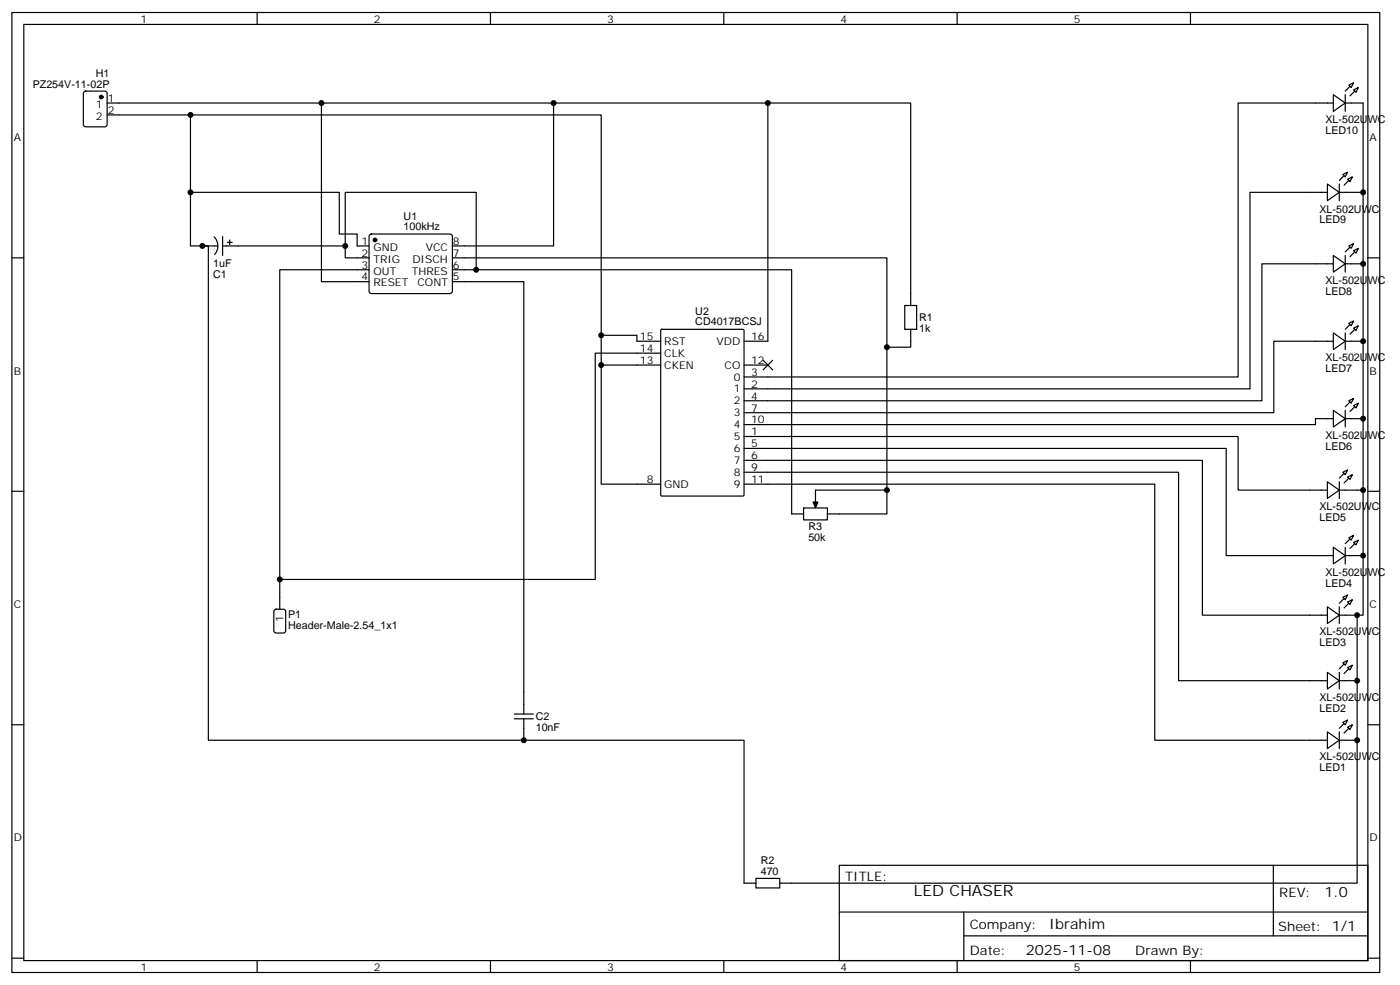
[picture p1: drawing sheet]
<svg xmlns="http://www.w3.org/2000/svg" width="415mm" height="292mm" viewBox="0 0 415 292" stroke-linecap="round" stroke-linejoin="round" font-family="sans-serif">
<g fill="none" stroke="#000" stroke-width=".35">
<path d="M3.5 3.7h405.4v284.3h-405.4zM7.1 7.2h398.2v277.3h-398.2zM76.2 3.7v3.5M145.3 3.7v3.5M214.5 3.7v3.5M283.6 3.7v3.5M352.8 3.7v3.5M24.9 27.2l.5-.2h5.6l.7 .4v9.5l-.4 .6-5.9 .1-.7-.5v-9.4zM31.7 30.5h195.8v70.6h-7M31.7 34h146.5v109.4h17.6M56.4 34v38.8h5.3v146.5h158.8v42.3h3.5M95.2 30.5v52.9h14.2"/>
<path d="M164 30.5v42.3h-29.9M227.5 30.5h42.4v60M395.1 28l3.5 2.5-3.5 2.5zM395.1 30.5h-28.2v81.2h-146.4M398.6 30.5h5.3v26.5M398.6 28v5M399.7 25.2l1.4-.7-.7 1.4zM401.1 26.6l1.4-.7-.7 1.4zM56.4 57h44.1v12.3h5.3v3.5h3.6M393.3 54.5l3.6 2.5-3.6 2.4zM393.3 57h-22.9v58.2h-149.9M396.9 57h7v88.2"/>
<path d="M396.9 54.5v4.9M397.9 51.7l1.4-.7-.7 1.4zM399.3 53.1l1.5-.7-.8 1.4zM3.5 76.4h3.6M60 72.8h4.6M63.4 70.1a3.8 3.8 0 0 1 .2 5.3M66 72.8h36.3v3.6h7.1M66 70v5.7M67.4 71.8h1.4M68.1 71.1v1.4M102.3 72.8v-15.8h38.8v22.9h-7M109.4 79.9h-26.5v100.5"/>
<path d="M109.6 69.5l.5-.2h23.2l.5 .2 .3 .5-.1 16.5-.7 .5-23.5-.1-.4-.6v-16.3zM134.1 76.4h128.7v26.4h7.1v-5.3M141.1 79.9h93.5v72.3h3.5M395.1 75.7l3.5 2.4-3.5 2.5zM395.1 78.1h-21.2v40.6h-153.4M398.6 75.7v4.9M398.6 78.1h5.3M399.7 72.8l1.4-.7-.7 1.5zM401.1 74.3l1.4-.7-.7 1.4zM405.3 76.4h3.6M134.1 83.4h21.1v128.1M178.2 99.3h10.5v1.8h7.1"/>
<path d="M195.8 97.7l.3-.2h24l.3 .2 .1 48.9-.2 .3h-24.2l-.3-.2zM268.1 90.5h3.5v7h-3.5zM395.1 98.6l3.5 2.5-3.5 2.4zM398.6 98.6v4.9M399.7 95.8l1.4-.7-.7 1.4zM401.1 97.2l1.4-.7-.7 1.4zM178.2 108.1h17.6M195.8 104.6h-19.4v67h-93.5M220.5 108.1h7M226.1 106.7l2.9 2.8M229 106.7l-2.9 2.8M262.8 102.8v49.4h-17.6"/>
<path d="M395.1 101.1h-17.6v21.1h-157M398.6 101.1h5.3M399.7 118.7l1.4-.7-.7 1.4zM220.5 129.3h146.4v15.9h26.4M220.5 132.8h142.9v31.8h31.7M220.5 136.3h135.8v45.9h37M220.5 139.9h128.7v61.7h44.1M395.1 121.5l3.5 2.5-3.5 2.5zM395.1 124h-5.3v1.8h-169.3M397.9 139.9l1.4-.7-.7 1.4zM398.6 121.5v5M398.6 124h5.3"/>
<path d="M401.1 120.1l1.4-.7-.7 1.4zM3.5 145.5h3.6M220.5 143.4h121.7v75.9h51.1M238.1 150.5h7.1v3.5h-7.1zM262.8 145.2h-21.1v3.5M393.3 142.7l3.6 2.5-3.6 2.4zM396.9 145.2h7v37h-1.7v19.4M396.9 142.7v4.9M399.3 141.3l1.5-.7-.8 1.4zM399.7 159.3l1.4-.7-.7 1.4zM405.3 145.5h3.6M393.3 179.7l3.6 2.5-3.6 2.5z"/>
<path d="M395.1 162.1l3.5 2.5-3.5 2.4zM396.9 179.7v5M397.9 176.9l1.4-.7-.7 1.4zM398.6 164.6h5.3M398.6 162.1v4.9M399.3 178.3l1.5-.7-.8 1.4zM401.1 160.7l1.4-.7-.7 1.4zM81.4 180.7l.4-.3h2.2l.6 .5 .1 5.9-.5 .6-2.4 .1-.6-.5-.1-5.8zM393.3 199.1l3.6 2.5-3.6 2.5zM396.9 199.1v5M396.9 182.2h5.3M397.9 196.3l1.4-.7-.7 1.4z"/>
<path d="M399.3 197.7l1.5-.7-.8 1.4zM3.5 214.7h3.6M152.4 212.9h5.6M152.4 211.5h5.6M155.2 212.9v6.4M393.3 216.8l3.6 2.5-3.6 2.4zM396.9 219.3h5.3M396.9 216.8v4.9M396.9 201.6h5.3M397.9 214l1.4-.7-.7 1.4zM399.3 215.4l1.5-.7-.8 1.4zM402.2 201.6v60h-171.1"/>
<path d="M405.3 214.7h3.6M248.7 256.3h156.6v28.2h-156.6zM377.3 256.3v20.9M224 260.2h7.1v2.8h-7.1zM248.7 270.1h156.5M285.6 277.2h119.6M285.6 270.1v14.2M3.5 283.8h3.6M76.2 284.5v3.5M145.3 284.5v3.5M214.5 284.5v3.5M283.6 284.5v3.5"/>
<path d="M352.8 284.5v3.5M405.3 283.8h3.6"/>
</g>
<g fill="#000" stroke="#000" stroke-width=".35">
<path d="M398.6 27l1.4-1.4zM400 28.4l1.5-1.4zM396.9 53.4l1.4-1.4zM398.3 54.9l1.4-1.5zM398.6 74.6l1.4-1.4zM400 76l1.5-1.4zM398.6 97.5l1.4-1.4zM400 99l1.5-1.5zM398.6 120.5l1.4-1.4zM400 121.9l1.5-1.4zM240.9 148.7h1.5l-.7 1.8zM396.9 141.6l1.4-1.4z"/>
<path d="M398.3 143.1l1.4-1.5zM396.9 178.7l1.4-1.4zM398.6 161l1.4-1.4zM400 162.5l1.5-1.5zM396.9 198.1l1.4-1.4zM398.3 199.5l1.4-1.4zM398.3 180.1l1.4-1.4zM396.9 215.7l1.4-1.4zM398.3 217.1l1.4-1.4z"/>
<circle cx="30" cy="28.8" r=".53"/>
<circle cx="111.1" cy="71.1" r=".53"/>
</g>
<g fill="#000">
<circle cx="56.4" cy="34" r=".88"/>
<circle cx="95.3" cy="30.5" r=".88"/>
<circle cx="164" cy="30.5" r=".88"/>
<circle cx="227.5" cy="30.5" r=".88"/>
<circle cx="56.4" cy="57" r=".88"/>
<circle cx="403.9" cy="57" r=".88"/>
<circle cx="60" cy="72.8" r=".88"/>
<circle cx="102.3" cy="72.8" r=".88"/>
<circle cx="141.1" cy="79.9" r=".88"/>
<circle cx="403.9" cy="78.1" r=".88"/>
<circle cx="178.2" cy="99.3" r=".88"/>
<circle cx="178.2" cy="108.1" r=".88"/>
<circle cx="262.8" cy="102.8" r=".88"/>
<circle cx="403.9" cy="101.1" r=".88"/>
<circle cx="403.9" cy="124" r=".88"/>
<circle cx="262.8" cy="145.2" r=".88"/>
<circle cx="403.9" cy="145.2" r=".88"/>
<circle cx="82.9" cy="171.6" r=".88"/>
<circle cx="403.9" cy="164.6" r=".88"/>
<circle cx="402.2" cy="182.2" r=".88"/>
<circle cx="155.2" cy="219.3" r=".88"/>
<circle cx="402.2" cy="219.3" r=".88"/>
<circle cx="402.2" cy="201.6" r=".88"/>
</g>
<text font-size="4.6" x="270.8" y="265.3">LED CHASER</text>
<g font-size="4.2">
<text x="392.5" y="265.6">1.0</text>
<text x="310.9" y="275.1">Ibrahim</text>
<text x="304" y="282.9">2025-11-08</text>
</g>
<g font-size="3.9">
<text x="250.5" y="260.9">TITLE:</text>
<text x="379.1" y="265.6">REV:</text>
<text x="287.4" y="275.1">Company:</text>
<text x="378.7" y="275.7">Sheet: 1/1</text>
<text x="287.4" y="282.8">Date:</text>
<text x="336.4" y="282.8">Drawn By:</text>
</g>
<g font-size="3.2">
<text x="41.6" y="6.7">1</text>
<text x="110.8" y="6.7">2</text>
<text x="179.9" y="6.7">3</text>
<text x="249.1" y="6.7">4</text>
<text x="318.2" y="6.7">5</text>
<text x="28.4" y="22.8">H1</text>
<text x="9.7" y="25.9">PZ254V-11-02P</text>
<text x="28.4" y="31.9">1</text>
<text x="28.4" y="35.5">2</text>
<text x="31.9" y="30.2">1</text>
<text x="31.9" y="33.7">2</text>
<text x="4.1" y="41.8">A</text>
<text x="392.8" y="36.5">XL-502UWC</text>
<text x="392.8" y="39.7">LED10</text>
<text x="405.9" y="41.8">A</text>
<text x="119.6" y="65.1">U1</text>
<text x="391" y="63">XL-502UWC</text>
<text x="119.6" y="68.3">100kHz</text>
<text x="391" y="66.1">LED9</text>
<text x="107.2" y="72.5">1</text>
<text x="107.2" y="76">2</text>
<text x="110.7" y="74.3">GND</text>
<text x="110.7" y="77.8">TRIG</text>
<text x="122.2" y="77.8">DISCH</text>
<text x="126.1" y="74.3">VCC</text>
<text x="134.2" y="76">7</text>
<text x="134.2" y="72.5">8</text>
<text x="63.2" y="79.2">1uF</text>
<text x="63.2" y="82.4">C1</text>
<text x="107.2" y="79.6">3</text>
<text x="107.2" y="83.1">4</text>
<text x="110.7" y="81.3">OUT</text>
<text x="122" y="81.3">THRES</text>
<text x="134.2" y="83.1">5</text>
<text x="134.2" y="79.6">6</text>
<text x="110.7" y="84.8">RESET</text>
<text x="123.7" y="84.8">CONT</text>
<text x="392.8" y="84.1">XL-502UWC</text>
<text x="392.8" y="87.3">LED8</text>
<text x="206" y="93.2">U2</text>
<text x="272.3" y="95.1">R1</text>
<text x="189.6" y="100.7">15</text>
<text x="206" y="96.4">CD4017BCSJ</text>
<text x="222.6" y="100.7">16</text>
<text x="272.3" y="98.4">1k</text>
<text x="189.6" y="104.2">14</text>
<text x="189.6" y="107.8">13</text>
<text x="196.8" y="102.1">RST</text>
<text x="196.8" y="105.7">CLK</text>
<text x="212.4" y="102.1">VDD</text>
<text x="222.6" y="107.8">12</text>
<text x="392.8" y="107.1">XL-502UWC</text>
<text x="4.1" y="110.9">B</text>
<text x="196.8" y="109.2">CKEN</text>
<text x="214.7" y="109.2">CO</text>
<text x="217.4" y="112.7">0</text>
<text x="222.6" y="111.3">3</text>
<text x="392.8" y="110.2">LED7</text>
<text x="405.9" y="110.9">B</text>
<text x="217.4" y="116.2">1</text>
<text x="217.4" y="119.8">2</text>
<text x="222.6" y="114.8">2</text>
<text x="222.6" y="118.4">4</text>
<text x="217.4" y="123.3">3</text>
<text x="222.6" y="121.9">7</text>
<text x="222.6" y="125.4">10</text>
<text x="217.4" y="130.4">5</text>
<text x="217.4" y="126.8">4</text>
<text x="222.6" y="128.9">1</text>
<text x="392.8" y="130">XL-502UWC</text>
<text x="217.4" y="133.9">6</text>
<text x="217.4" y="137.4">7</text>
<text x="222.6" y="132.5">5</text>
<text x="222.6" y="136">6</text>
<text x="392.8" y="133.2">LED6</text>
<text x="191.7" y="143.1">8</text>
<text x="217.4" y="140.9">8</text>
<text x="222.6" y="139.5">9</text>
<text x="222.6" y="143.1">11</text>
<text x="196.8" y="144.5">GND</text>
<text x="217.4" y="144.5">9</text>
<text x="391" y="151.2">XL-502UWC</text>
<text x="391" y="154.3">LED5</text>
<text x="239.5" y="160.2">50k</text>
<text x="239.5" y="157">R3</text>
<text x="392.8" y="170.6">XL-502UWC</text>
<text x="392.8" y="173.7">LED4</text>
<text x="4.1" y="180.1">C</text>
<text x="84" y="184.2" transform="rotate(-90 84 184.2)">1</text>
<text x="85.4" y="183">P1</text>
<text x="405.9" y="180.1">C</text>
<text x="85.4" y="186.2">Header-Male-2.54_1x1</text>
<text x="391" y="188.2">XL-502UWC</text>
<text x="391" y="191.4">LED3</text>
<text x="391" y="207.6">XL-502UWC</text>
<text x="158.7" y="213.3">C2</text>
<text x="391" y="210.8">LED2</text>
<text x="158.7" y="216.4">10nF</text>
<text x="391" y="225.2">XL-502UWC</text>
<text x="391" y="228.4">LED1</text>
<text x="4.1" y="249.2">D</text>
<text x="405.9" y="249.2">D</text>
<text x="225.4" y="255.9">R2</text>
<text x="225.4" y="259.1">470</text>
<text x="41.6" y="287.5">1</text>
<text x="110.8" y="287.5">2</text>
<text x="179.9" y="287.5">3</text>
<text x="249.1" y="287.5">4</text>
<text x="318.2" y="287.5">5</text>
</g>
</svg>
